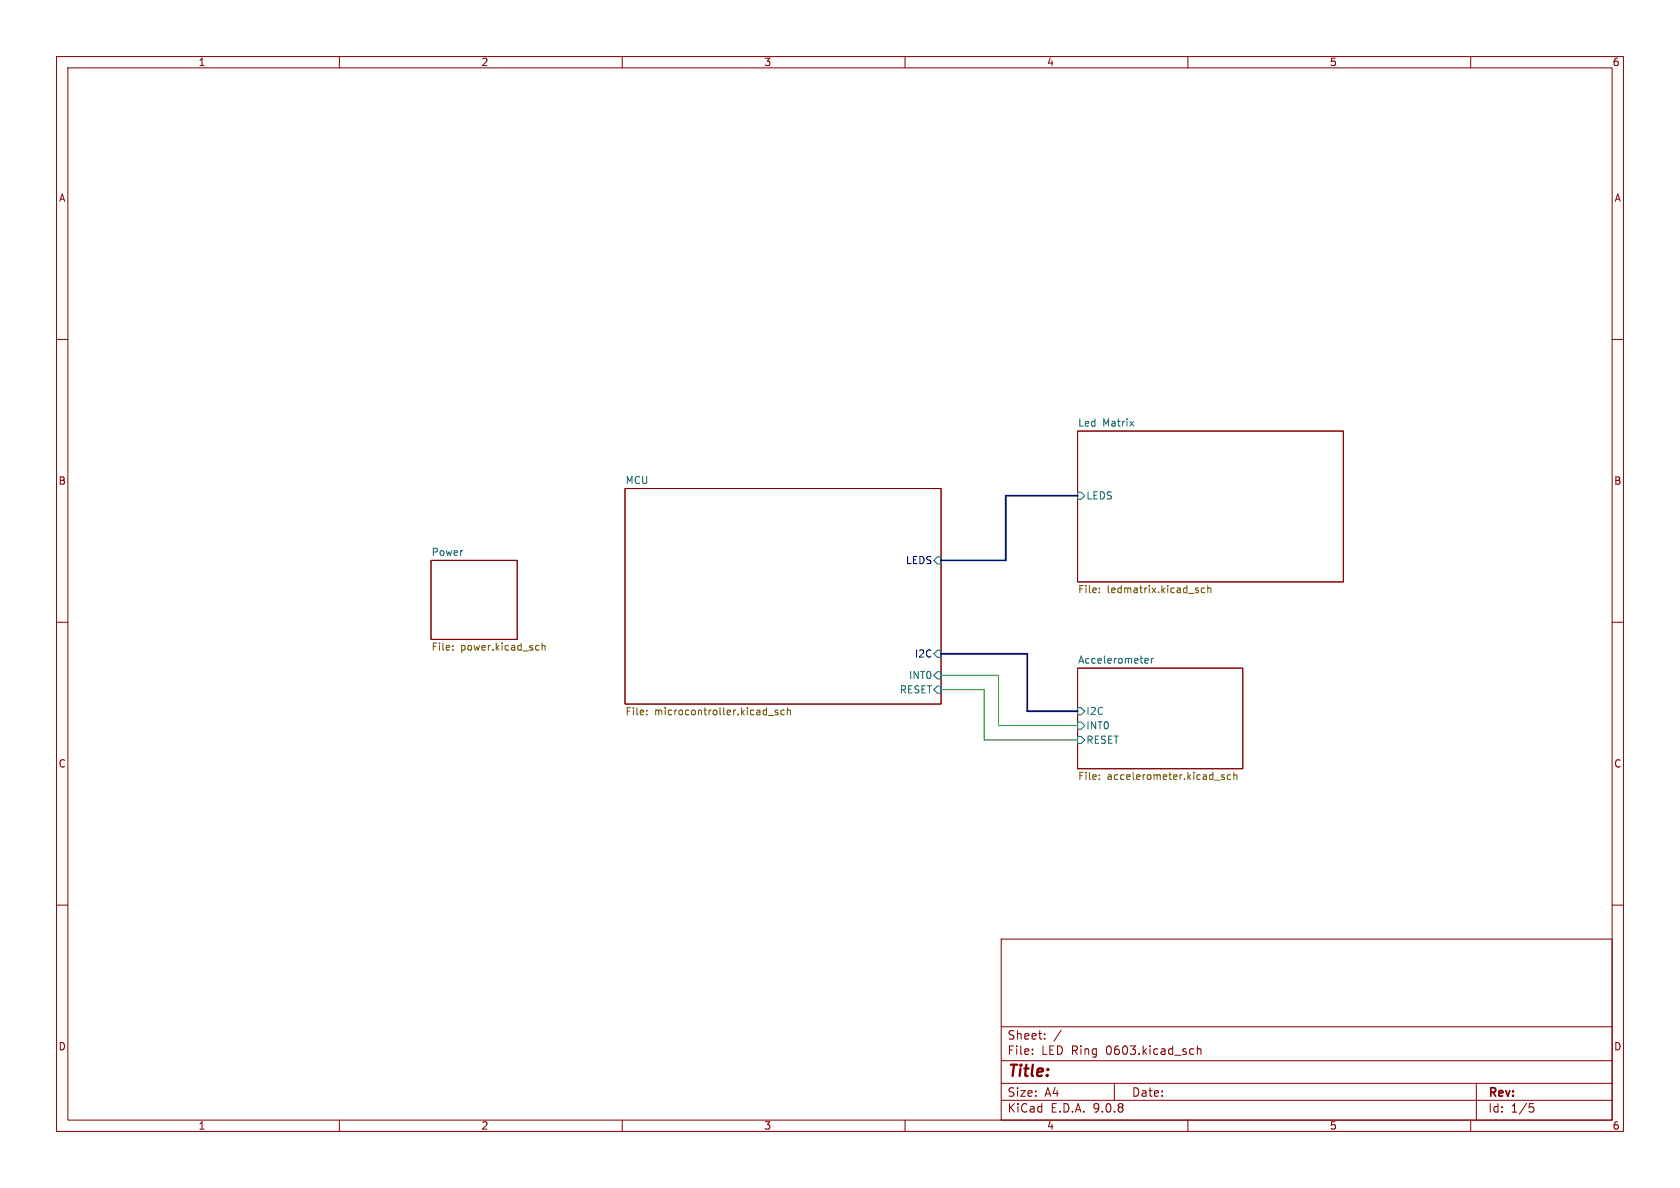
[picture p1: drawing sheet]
(kicad_sch
 (version 20250114)
 (generator "eeschema")
 (generator_version "9.0")
 (paper "A4")
 (lib_symbols)
 (bus
  (pts (xy 181.61 125.73) (xy 190.5 125.73))
  (stroke (width 0) (type default)))
 (wire
  (pts (xy 173.99 121.92) (xy 173.99 130.81))
  (stroke (width 0) (type default)))
 (bus
  (pts (xy 181.61 115.57) (xy 181.61 125.73))
  (stroke (width 0) (type default)))
 (wire
  (pts (xy 176.53 128.27) (xy 176.53 119.38))
  (stroke (width 0) (type default)))
 (wire
  (pts (xy 166.37 121.92) (xy 173.99 121.92))
  (stroke (width 0) (type default)))
 (wire
  (pts (xy 190.5 128.27) (xy 176.53 128.27))
  (stroke (width 0) (type default)))
 (bus
  (pts (xy 166.37 115.57) (xy 181.61 115.57))
  (stroke (width 0) (type default)))
 (bus
  (pts (xy 190.5 87.63) (xy 177.8 87.63))
  (stroke (width 0) (type default)))
 (bus
  (pts (xy 177.8 87.63) (xy 177.8 99.06))
  (stroke (width 0) (type default)))
 (bus
  (pts (xy 177.8 99.06) (xy 166.37 99.06))
  (stroke (width 0) (type default)))
 (wire
  (pts (xy 176.53 119.38) (xy 166.37 119.38))
  (stroke (width 0) (type default)))
 (wire
  (pts (xy 173.99 130.81) (xy 190.5 130.81))
  (stroke (width 0) (type default)))
 (sheet
  (at 190.5 76.2)
  (size 46.99 26.67)
  (exclude_from_sim no)
  (in_bom yes)
  (on_board yes)
  (dnp no)
  (fields_autoplaced yes)
  (stroke (width 0.1524) (type solid))
  (fill (color 0 0 0 0.0000))
  (property "Sheetname" "Led Matrix" (at 190.5 75.4884 0) (effects (font (size 1.27 1.27)) (justify left bottom)))
  (property "Sheetfile" "ledmatrix.kicad_sch" (at 190.5 103.4546 0) (effects (font (size 1.27 1.27)) (justify left top)))
  (pin "LEDS" input (at 190.5 87.63 180) (effects (font (size 1.27 1.27)) (justify left))))
 (sheet
  (at 76.2 99.06)
  (size 15.24 13.97)
  (exclude_from_sim no)
  (in_bom yes)
  (on_board yes)
  (dnp no)
  (fields_autoplaced yes)
  (stroke (width 0.1524) (type solid))
  (fill (color 0 0 0 0.0000))
  (property "Sheetname" "Power" (at 76.2 98.3484 0) (effects (font (size 1.27 1.27)) (justify left bottom)))
  (property "Sheetfile" "power.kicad_sch" (at 76.2 113.6146 0) (effects (font (size 1.27 1.27)) (justify left top))))
 (sheet
  (at 110.49 86.36)
  (size 55.88 38.1)
  (exclude_from_sim no)
  (in_bom yes)
  (on_board yes)
  (dnp no)
  (fields_autoplaced yes)
  (stroke (width 0.1524) (type solid))
  (fill (color 0 0 0 0.0000))
  (property "Sheetname" "MCU" (at 110.49 85.6484 0) (effects (font (size 1.27 1.27)) (justify left bottom)))
  (property "Sheetfile" "microcontroller.kicad_sch" (at 110.49 125.0446 0) (effects (font (size 1.27 1.27)) (justify left top)))
  (pin "RESET" input (at 166.37 121.92 0) (effects (font (size 1.27 1.27)) (justify right)))
  (pin "I2C" input (at 166.37 115.57 0) (effects (font (size 1.27 1.27)) (justify right)))
  (pin "LEDS" input (at 166.37 99.06 0) (effects (font (size 1.27 1.27)) (justify right)))
  (pin "INT0" input (at 166.37 119.38 0) (effects (font (size 1.27 1.27)) (justify right))))
 (sheet
  (at 190.5 118.11)
  (size 29.21 17.78)
  (exclude_from_sim no)
  (in_bom yes)
  (on_board yes)
  (dnp no)
  (fields_autoplaced yes)
  (stroke (width 0.1524) (type solid))
  (fill (color 0 0 0 0.0000))
  (property "Sheetname" "Accelerometer" (at 190.5 117.3984 0) (effects (font (size 1.27 1.27)) (justify left bottom)))
  (property "Sheetfile" "accelerometer.kicad_sch" (at 190.5 136.4746 0) (effects (font (size 1.27 1.27)) (justify left top)))
  (pin "RESET" input (at 190.5 130.81 180) (effects (font (size 1.27 1.27)) (justify left)))
  (pin "I2C" input (at 190.5 125.73 180) (effects (font (size 1.27 1.27)) (justify left)))
  (pin "INT0" input (at 190.5 128.27 180) (effects (font (size 1.27 1.27)) (justify left))))
 (sheet_instances
  (path ""
   (page "1")))
 (embedded_fonts no))
